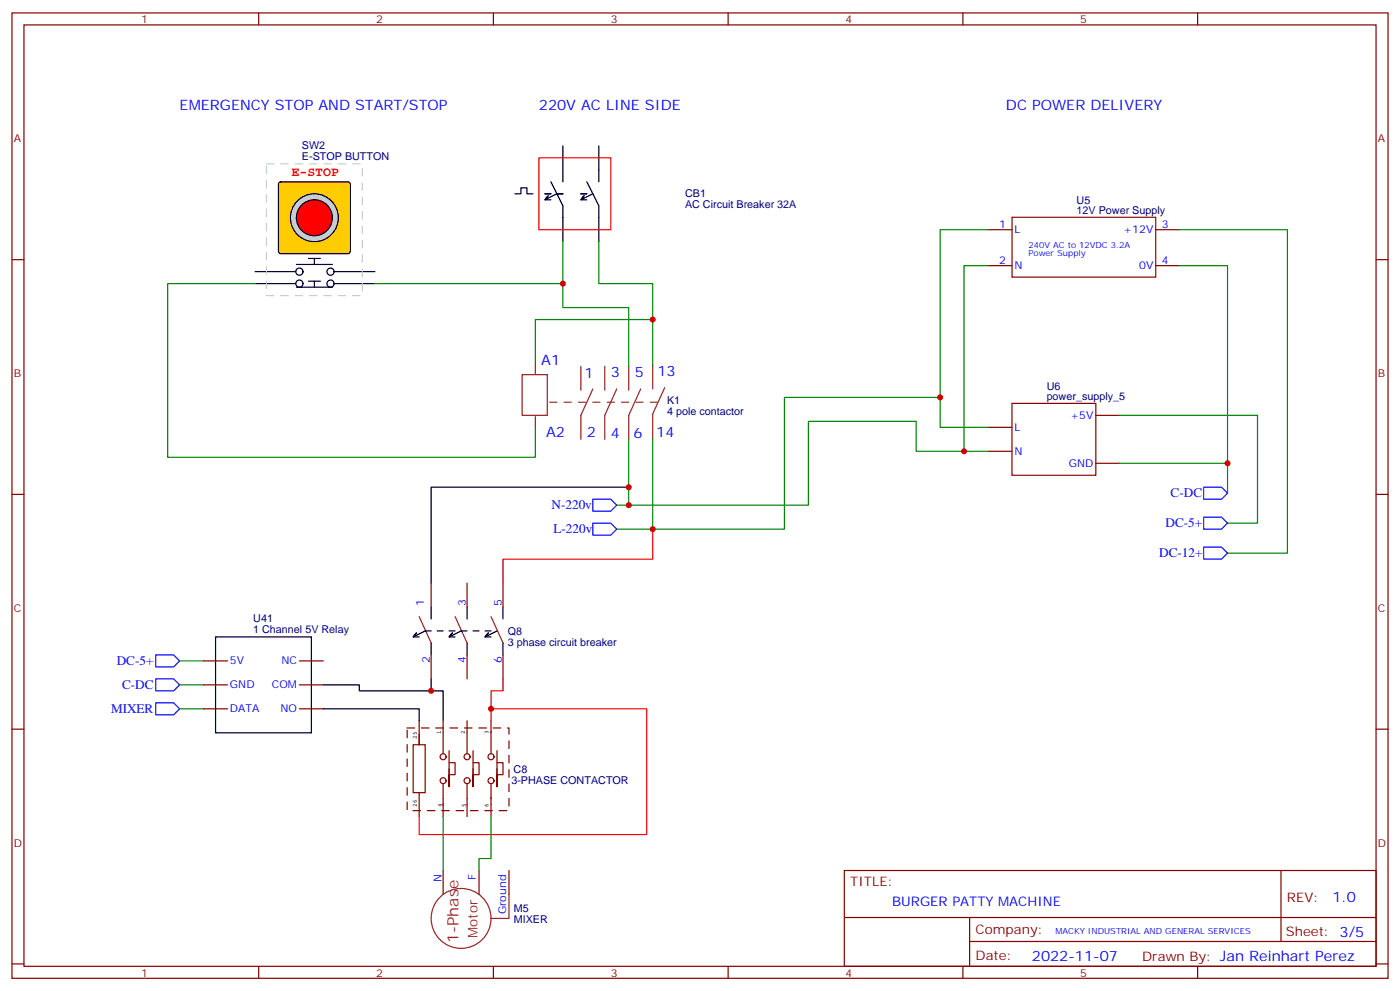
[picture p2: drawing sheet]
<svg xmlns="http://www.w3.org/2000/svg" width="412mm" height="292mm" viewBox="0 0 412 292" stroke-linecap="round" stroke-linejoin="round" font-family="sans-serif">
<g fill="none" stroke="#870000" stroke-width=".35">
<path d="M3.5 3.8h405.4v284.3h-405.4zM7.1 7.3h398.2v277.3h-398.2zM76.2 3.8v3.5M145.3 3.8v3.5M214.5 3.8v3.5M283.6 3.8v3.5M352.8 3.8v3.5M3.5 76.5h3.6M291 67.7h7.1M291 78.2h7.1M298.1 64h42.4v17.6h-42.4zM340.4 67.7h7.1"/>
<path d="M340.4 78.2h7.1M405.3 76.5h3.6M298.1 118.8h24.7v21.2h-24.7zM291 125.9h7.1M291 132.9h7.1M322.8 122.3h7M322.8 136.5h7M3.5 145.6h3.6M405.3 145.6h3.6M3.5 214.8h3.6M405.3 214.8h3.6M248.7 256.4h156.6v28.2h-156.6z"/>
<path d="M377.3 256.4v20.9M248.7 270.2h156.5M285.6 277.3h119.6M285.6 270.2v14.2M3.5 283.9h3.6M76.2 284.6v3.5M145.3 284.6v3.5M214.5 284.6v3.5M283.6 284.6v3.5M352.8 284.6v3.5M405.3 283.9h3.6"/>
</g>
<path d="M82.3 53.8l.4-.2h19.8l.5 .2 .2 .5v19.7l-.2 .5-.5 .2h-19.8l-.5-.2-.2-.5v-19.7z" fill="#fc0" stroke="#000" stroke-width=".35"/>
<g fill="none" stroke="#000" stroke-width=".35">
<path d="M87.3 77.9h10.6M90.8 76.1h3.6M92.6 76.1v1.8M75.1 80h12M98.4 80h12"/>
<circle cx="88.2" cy="80" r="1.06"/>
<circle cx="97.4" cy="80" r="1.06"/>
</g>
<circle cx="92.6" cy="64.1" r="7.1" fill="#ccc" stroke="#000" stroke-width=".35"/>
<circle cx="92.6" cy="64.1" r="5.3" fill="#f00" stroke="#000" stroke-width=".35"/>
<g fill="none" stroke="#000" stroke-width=".35">
<path d="M151.7 57.1h1.8v-1.8h1.7v1.8h1.8M160.5 57.1h1.8M161.5 57.6l-.9 1.1M162.3 53.6l3.5 7v10.6M165.8 43v10.6M165.8 57.1h-1.8l-3.5 1.7h1.8M171.1 57.1h1.8M172.1 57.6l-.9 1.1M172.9 53.6l3.5 7v10.6M174.6 57.1l-3.5 1.7h1.8M176.4 43v10.6M75.1 83.5h12"/>
<path d="M87.3 84.6h10.6M90.8 82.8h3.6M92.6 82.8v1.8M98.4 83.5h12M185.2 143.5h-58.2v28.2M127 178.8v3.5M137.6 178.8v3.5M148.2 178.8v3.5M63.5 187.6h28.2v28.2h-28.2zM122.7 186.4l-.9 1.1M127 200v3.5h3.5v8.8M127 189.4v3.5"/>
<path d="M127 185.8h-1.8l-3.5 1.8h1.8M128.8 185.8h1.7M132.3 185.8h1.8M133.3 186.4l-.9 1.1M137.6 185.8h-1.8l-3.5 1.8h1.8M137.6 189.4v3.5M139.3 185.8h1.8M142.9 185.8h1.7M143.9 186.4l-.9 1.1M146.4 185.8l-3.5 1.8h1.7M148.2 189.4v3.5M95.2 201.7h10.6v1.8h21.2"/>
<path d="M95.2 208.8h28.3v3.5"/>
<circle cx="88.2" cy="83.5" r="1.06"/>
<circle cx="97.4" cy="83.5" r="1.06"/>
</g>
<path d="M78.5 48.3h28.2v38.8h-28.2z" fill="none" stroke="#ccc" stroke-width=".35" stroke-dasharray="2.1 2.1"/>
<g fill="none" stroke="#8c2424" stroke-width=".35">
<path d="M153.8 110.3h7.4v12h-7.4zM157.7 106.5v3.5M171.1 107.9v7M174.6 114.6l-3.5 7.7v7.1M178.2 107.9v7M181.7 114.5l-3.5 7.8v7.1M185.2 107.9v7M188.7 114.5l-3.5 7.8v7.1M192.3 107.5v7.1M195.8 114.2l-3.5 7.8M157.7 122.7v3.5M192.3 122v7"/>
<path d="M123.5 181.6l3.5 7.8M134.1 181.6l3.5 7.8M144.6 181.6l3.6 7.8M149.9 263.5v7h-5.3"/>
<circle cx="135.8" cy="270.5" r="8.8"/>
</g>
<path d="M193.7 118.5h-33.2" fill="none" stroke="#8c2424" stroke-width=".35" stroke-dasharray="2.1 2.1"/>
<path d="M158.7 46.5h21.2v21.2h-21.2zM192.3 155.9v8.8h-44.1v7M148.2 200v3.5h-3.6v8.8M144.6 208.8h45.9v37h-67v-5.3" fill="none" stroke="#f00" stroke-width=".35"/>
<g fill="none" stroke="#008700" stroke-width=".35">
<path d="M165.8 71.2v12.3h-55.4M176.4 71.2v12.3h15.9v24M291 78.2h-7v54.7h7M291 67.7h-14.1v58.2h14.1M347.5 78.2h14.1v58.3M347.5 67.7h31.7v95.2h-17.6M75.1 83.5h-25.7v51.2h108.3v-8.5M165.8 83.5v7.1h19.4v17.3M192.3 94.1h-34.6v12.4M276.9 117.1h-45.8v38.8h-38.8M185.2 129.4v19.4h-3.5M192.3 129v26.9h-10.6"/>
<path d="M284 132.9h-14.1v-8.8h-31.8v24.7h-52.9M329.8 136.5h31.8v8.8M329.8 122.3h40.6v31.8h-8.8M52.9 194.7h7.1M52.9 208.8h7.1M52.9 201.7h7.1M130.5 240.5v15.9M144.6 240.5v12.4h-3.5v3.5"/>
</g>
<path d="M174.6 147h5.3l1.8 1.8-1.8 1.8h-5.3zM174.6 154.1h5.3l1.8 1.8-1.8 1.7h-5.3zM354.5 143.5h5.3l1.8 1.8-1.8 1.7h-5.3zM354.5 152.3h5.3l1.8 1.8-1.8 1.8h-5.3zM354.5 161.1h5.3l1.8 1.8-1.8 1.8h-5.3zM45.9 200h5.3l1.7 1.7-1.7 1.8h-5.3zM45.9 192.9h5.3l1.7 1.8-1.7 1.7h-5.3zM45.9 207h5.3l1.7 1.8-1.7 1.7h-5.3z" fill="none" stroke="#00f" stroke-width=".35"/>
<g fill="none" stroke="#870000" stroke-width=".35">
<path d="M127 171.7v7.1M137.6 171.7v7.1M148.2 171.7v7.1M60 194.7h7M88.2 194.7h7M127 192.9v7.1M137.6 192.9v7.1M148.2 192.9v7.1M60 201.7h7M60 208.8h7M88.2 201.7h7M88.2 208.8h7"/>
<path d="M121.7 219.4h3.5v14.1h-3.5zM123.5 212.3v7.1M130.5 212.3v9.5M137.6 212.3v9.5M144.6 212.3v9.5M123.5 233.5v7M130.5 231v9.5M132.3 224.6h1.8v3.6h-1.8v-1.8M132.3 221.1v10.6v-3.5M137.6 231v9.5M139.3 224.6h1.8v3.6h-1.8v-1.8M139.3 221.1v10.6v-3.5"/>
<path d="M144.6 231v9.5M146.4 221.1v10.6v-3.5M146.4 224.6h1.8v3.6h-1.8v-1.8M130.5 256.4v7.1M141.1 256.4v7.1M149.9 256.4v7.1"/>
<circle cx="130.5" cy="222.9" r=".88"/>
<circle cx="130.5" cy="229.9" r=".88"/>
<circle cx="137.6" cy="229.9" r=".88"/>
<circle cx="137.6" cy="222.9" r=".88"/>
<circle cx="144.6" cy="222.9" r=".88"/>
<circle cx="144.6" cy="229.9" r=".88"/>
</g>
<path d="M119.9 214.4h30v24.4h-30z" fill="none" stroke="#870000" stroke-width=".35" stroke-dasharray="2.1 2.1"/>
<g fill="#c00">
<circle cx="165.8" cy="83.5" r=".88"/>
<circle cx="276.9" cy="117.1" r=".88"/>
<circle cx="284" cy="132.9" r=".88"/>
<circle cx="361.6" cy="136.5" r=".88"/>
<circle cx="192.3" cy="155.9" r=".88"/>
<circle cx="185.2" cy="148.8" r=".88"/>
<circle cx="192.3" cy="94.1" r=".88"/>
<circle cx="144.6" cy="208.8" r=".88"/>
<circle cx="127" cy="203.5" r=".88"/>
<circle cx="185.2" cy="143.5" r=".88"/>
</g>
<text font-size="4.6" fill="#8d2323" x="135.1" y="277.7" transform="rotate(-90 135.1 277.7)">1-Phase</text>
<g font-size="4.2" fill="#00f">
<text x="52.9" y="32.4">EMERGENCY STOP AND START/STOP</text>
<text x="158.7" y="32.4">220V AC LINE SIDE</text>
<text x="296.3" y="32.4">DC POWER DELIVERY</text>
<text x="159.5" y="107.6">A1</text>
<text x="172.2" y="111.4">1</text>
<text x="179.9" y="111.1">3</text>
<text x="187" y="111.1">5</text>
<text x="193.7" y="110.7">13</text>
<text x="160.9" y="128.7">A2</text>
<text x="172.9" y="128.7">2</text>
<text x="179.9" y="129">4</text>
<text x="186.6" y="129">6</text>
<text x="193.3" y="128.7">14</text>
<text x="392.5" y="265.7">1.0</text>
<text x="304" y="283">2022-11-07</text>
</g>
<text font-size="3.9" fill="#f00" x="85.9" y="51.8">E-STOP</text>
<g font-size="3.9" fill="#00f">
<text x="162.5" y="149.9">N-220v</text>
<text x="344.8" y="146.5">C-DC</text>
<text x="343.3" y="155.3">DC-5+</text>
<text x="163" y="157">L-220v</text>
<text x="341.5" y="164.1">DC-12+</text>
<text x="34.4" y="195.9">DC-5+</text>
<text x="36" y="202.9">C-DC</text>
<text x="32.7" y="209.9">MIXER</text>
<text x="262.8" y="267">BURGER PATTY MACHINE</text>
</g>
<g font-size="3.9" fill="#800">
<text x="250.5" y="261">TITLE:</text>
<text x="379.1" y="265.7">REV:</text>
<text x="287.4" y="275.2">Company:</text>
<text x="378.7" y="275.8">Sheet: 3/5</text>
<text x="287.4" y="282.9">Date:</text>
<text x="336.4" y="282.9">Drawn By: Jan Reinhart Perez</text>
</g>
<text font-size="3.9" fill="#8d2323" x="140.6" y="276.2" transform="rotate(-90 140.6 276.2)">Motor</text>
<g font-size="3.2" fill="#800">
<text x="41.6" y="6.8">1</text>
<text x="110.8" y="6.8">2</text>
<text x="179.9" y="6.8">3</text>
<text x="249.1" y="6.8">4</text>
<text x="318.2" y="6.8">5</text>
<text x="4.1" y="41.9">A</text>
<text x="405.9" y="41.9">A</text>
<text x="4.1" y="111.1">B</text>
<text x="405.9" y="111.1">B</text>
<text x="4.1" y="180.2">C</text>
<text x="405.9" y="180.2">C</text>
<text x="4.1" y="249.3">D</text>
<text x="405.9" y="249.3">D</text>
<text x="41.6" y="287.6">1</text>
<text x="110.8" y="287.6">2</text>
<text x="179.9" y="287.6">3</text>
<text x="249.1" y="287.6">4</text>
<text x="318.2" y="287.6">5</text>
</g>
<g font-size="3.2" fill="#000080">
<text x="88.9" y="47.2">E-STOP BUTTON</text>
<text x="88.9" y="43.9">SW2</text>
<text x="201.8" y="58.1">CB1</text>
<text x="317.1" y="60">U5</text>
<text x="201.8" y="61.3">AC Circuit Breaker 32A</text>
<text x="317.1" y="62.9">12V Power Supply</text>
<text x="196.5" y="119.1">K1</text>
<text x="308.3" y="117.8">power_supply_5</text>
<text x="308.3" y="114.8">U6</text>
<text x="196.5" y="122.3">4 pole contactor</text>
<text x="74.6" y="183.3">U41</text>
<text x="74.6" y="186.5">1 Channel 5V Relay</text>
<text x="149.6" y="190.2">3 phase circuit breaker</text>
<text x="149.6" y="187">Q8</text>
<text x="151.3" y="227.7">C8</text>
<text x="150.6" y="230.8">3-PHASE CONTACTOR</text>
<text x="151.3" y="268.6">M5</text>
<text x="151.3" y="271.9">MIXER</text>
</g>
<g font-size="3.2" fill="#00f">
<text x="294.3" y="67.2">1</text>
<text x="298.8" y="68.6">L</text>
<text x="330.9" y="68.6">+12V</text>
<text x="342.2" y="67.2">3</text>
<text x="294.3" y="77.7">2</text>
<text x="342.2" y="77.7">4</text>
<text x="298.8" y="79.2">N</text>
<text x="335.6" y="79.2">0V</text>
<text x="315.3" y="123.4">+5V</text>
<text x="298.8" y="126.9">L</text>
<text x="298.8" y="134">N</text>
<text x="314.8" y="137.5">GND</text>
<text x="124.9" y="178.4" transform="rotate(-90 124.9 178.4)">1</text>
<text x="137.2" y="178.4" transform="rotate(-90 137.2 178.4)">3</text>
<text x="147.8" y="178.4" transform="rotate(-90 147.8 178.4)">5</text>
<text x="67.7" y="195.7">5V</text>
<text x="82.9" y="195.7">NC</text>
<text x="126.6" y="195.3" transform="rotate(-90 126.6 195.3)">2</text>
<text x="137.2" y="195.3" transform="rotate(-90 137.2 195.3)">4</text>
<text x="147.8" y="195.3" transform="rotate(-90 147.8 195.3)">6</text>
<text x="67.7" y="202.8">GND</text>
<text x="80.1" y="202.8">COM</text>
<text x="67.7" y="209.8">DATA</text>
<text x="82.6" y="209.8">NO</text>
<text x="130.1" y="259.7" transform="rotate(-90 130.1 259.7)">N</text>
<text x="140.2" y="259.3" transform="rotate(-90 140.2 259.3)">F</text>
<text x="149.1" y="269.3" transform="rotate(-90 149.1 269.3)">Ground</text>
</g>
<g font-size="2.5" fill="#00f">
<text x="303" y="73.1">240V AC to 12VDC 3.2A</text>
<text x="303" y="75.5">Power Supply</text>
<text x="310.9" y="275.2">MACKY INDUSTRIAL AND GENERAL SERVICES</text>
</g>
<g font-size="1.8">
<text x="122.8" y="217.6" transform="rotate(-90 122.8 217.6)">25</text>
<text x="129.8" y="216.2" transform="rotate(-90 129.8 216.2)">1</text>
<text x="136.9" y="216.2" transform="rotate(-90 136.9 216.2)">2</text>
<text x="143.9" y="216.2" transform="rotate(-90 143.9 216.2)">3</text>
<text x="122.8" y="237.7" transform="rotate(-90 122.8 237.7)">26</text>
<text x="130.2" y="237.7" transform="rotate(-90 130.2 237.7)">4</text>
<text x="137.2" y="237.7" transform="rotate(-90 137.2 237.7)">5</text>
<text x="143.9" y="237.7" transform="rotate(-90 143.9 237.7)">6</text>
</g>
</svg>
